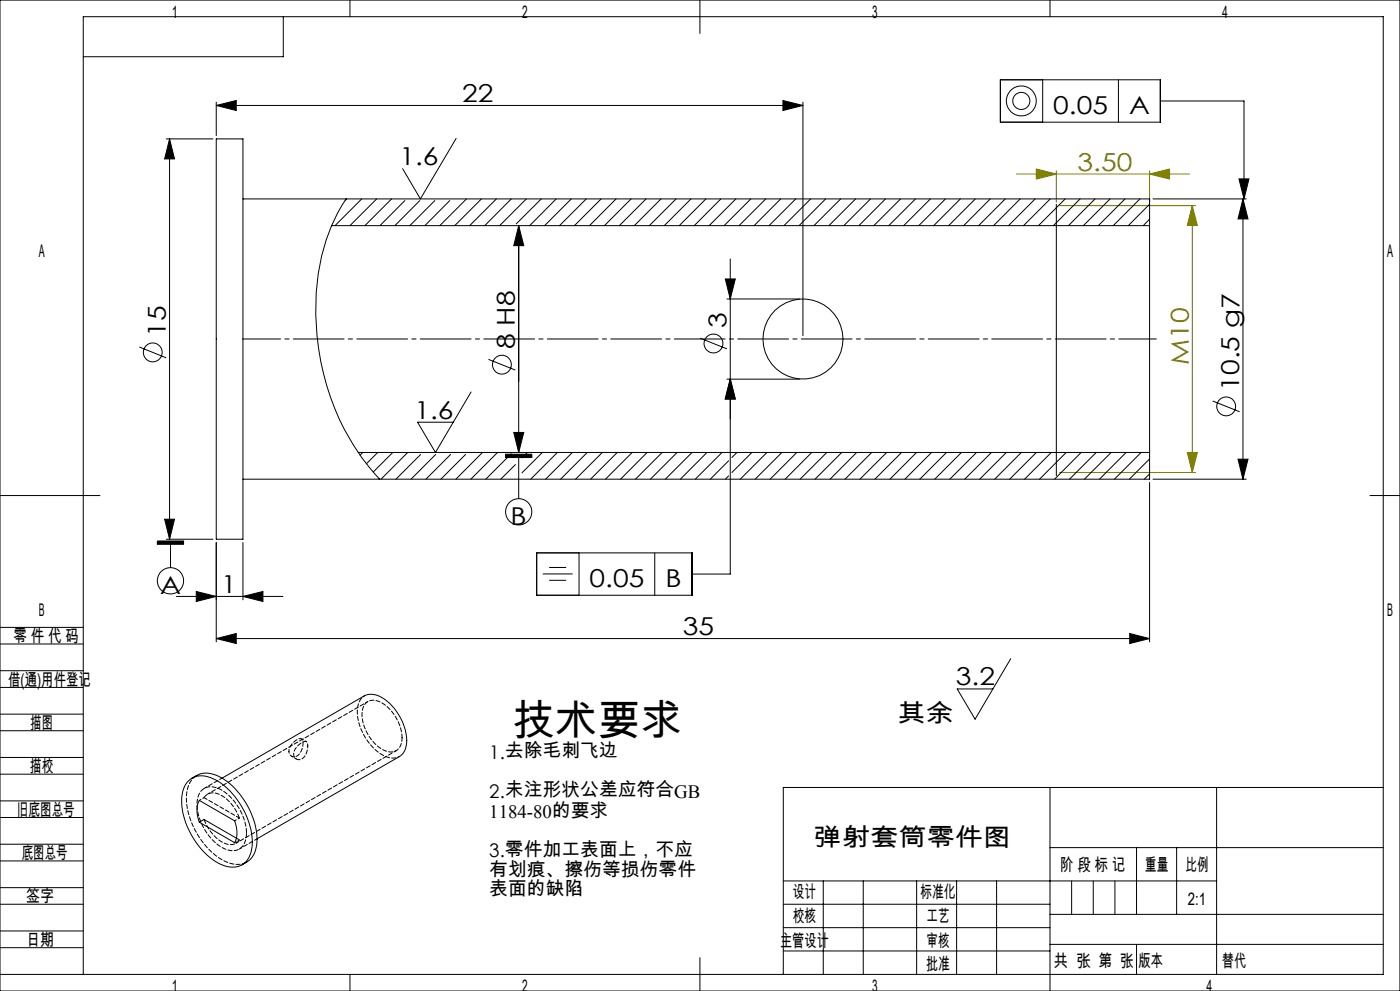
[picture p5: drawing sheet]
<svg xmlns="http://www.w3.org/2000/svg" width="420mm" height="297mm" viewBox="0 0 420 297" stroke-linecap="round" stroke-linejoin="round" font-family="sans-serif">
<g fill="none" stroke="#000" stroke-width=".3">
<path d="M0 0h420v297h-420zM85 5v12h-60M105 0v5M210 0v10M315 0v5M64.9 31.6l6-1.5v3zM64.9 30.6v10M64.9 31.6h176M234.9 30.1l6 1.5-6 1.5zM240.9 30.6v70M300.1 23.9h48v12.7h-48zM312.8 23.9v12.7"/>
<path d="M335.5 23.9v12.7M348.1 30.3h25.1v29.3M49.9 41.6h14M50.9 41.6l1.5 6h-3zM50.9 41.6v120M136.8 41.5l-10.7 18.1-5.3-9.1M345.9 59.6h28M371.7 53.6h3l-1.5 6zM372.9 59.6l1.5 6h-3zM372.9 59.6v84M155.6 67.6l1.5 6h-3zM155.6 67.6v68"/>
<path d="M219.1 77.6v94.4h-11.5M316.9 61.2v81.4M217.6 83.6h3l-1.5 6zM218.1 89.6h21.8M41.8 104l8 3.2M141.3 117.5l-10.7 18.1-5.3-9.1h10.7M146.5 107.7l8.1 3.2M210 101.3l8.1 3.3M218.1 113.6h21.8M219.1 113.6l1.5 6h-3zM151.7 136.1h7.9v1h-7.9zM154.1 129.6h3l-1.5 6z"/>
<path d="M155.6 137.1v12.3M363.8 120.2l8.1 3.2M371.4 137.6h3l-1.5 6zM0 148.5h30M49.4 155.6h3l-1.5 6zM344.9 144.6v47.8M345.9 143.6h28M411 148.5h9M47.2 162.1h7.9v1h-7.9zM49.9 161.6h14M51.2 163.1v7M52.9 178.7h32"/>
<path d="M58.9 177.3l6 1.4-6 1.6zM64.9 162.6v29.8M72.9 178.7l6-1.4v3zM72.9 162.6v17.2M161 165.7h46.6v12.7h-46.6zM162.8 172h9M164.7 170.1h5.2M164.7 173.9h5.2M173.7 165.7v12.7M196.4 165.7v12.7M0 193h25M0 188h25"/>
<path d="M64.9 191.4l6-1.5v3zM64.9 191.4h280M303.2 197.4l-10.7 18.1-5.3-9h10.7M338.9 189.9l6 1.5-6 1.5zM0 206h25M0 201h25M0 219h25M0 214h25M0 232h25M0 227h25M315 236v61M365 236v56"/>
<path d="M415 236h-180v56M0 245h25M0 240h25M0 258h25M0 253h25M315 254h100M341 254v20M353 254v20M0 271h25M0 266h25M0 279h25M235 271h80"/>
<path d="M235 264h130M235 278h80M247 264v28M259 264v28M275 264v28M287 264v28M299 264v28M315 274h100M0 284h25M0 292h415v-287h-390v287M105 292v5M210 287v10"/>
<path d="M235 285h80M315 283h100"/>
<circle cx="306.4" cy="30.2" r="4.5"/>
<circle cx="306.4" cy="30.3" r="2.56"/>
<circle cx="45.8" cy="105.6" r="2.82"/>
<circle cx="150.6" cy="109.3" r="2.82"/>
<circle cx="214" cy="102.9" r="2.82"/>
<circle cx="367.8" cy="121.8" r="2.82"/>
<circle cx="155.6" cy="153.4" r="3.9"/>
<circle cx="51.1" cy="174.1" r="3.9"/>
</g>
<path d="M304.9 52.2h52M310.9 50.7l6 1.5-6 1.5zM316.9 51.2v9.4M344.9 52.2l6-1.5v3zM344.9 51.2v9.4M317.9 61.6h40.8M357.7 61.6v80M357.7 61.6l1.5 6h-3zM356.2 135.6h3l-1.5 6zM317.9 141.6h40.8" fill="none" stroke="#808000" stroke-width=".3"/>
<path d="M72.9 101.6h274" fill="none" stroke="#000" stroke-width=".3" stroke-dasharray="15.2 1.3 1.3 1.3" stroke-dashoffset="4"/>
<path d="M321.5 264v10M328 264v10M334.5 264v10M341 283v9" fill="none" stroke="#0a0605" stroke-width=".3"/>
<g fill="#000">
<path d="M234.9 30.1l6 1.5-6 1.5zM64.9 31.6l6-1.5v3zM338.9 189.9l6 1.5-6 1.5zM64.9 191.4l6-1.5v3z"/>
<path d="M371.7 53.6h3l-1.5 6zM219.1 113.6l1.5 6h-3zM47.2 162.1v1h7.9v-1zM151.7 136.1h7.9v1h-7.9z"/>
<path d="M217.6 83.6h3l-1.5 6zM219.1 113.6l1.5 6h-3zM50.9 41.6l1.5 6h-3zM49.4 155.6h3l-1.5 6z"/>
<path d="M154.1 129.6h3l-1.5 6zM155.6 67.6l1.5 6h-3z"/>
<path d="M371.4 137.6h3l-1.5 6zM372.9 59.6l1.5 6h-3z"/>
<path d="M58.9 177.3l6 1.4-6 1.6zM72.9 178.7l6-1.4v3z"/>
</g>
<g fill="#808000">
<path d="M344.9 52.2l6-1.5v3zM310.9 50.7l6 1.5-6 1.5z"/>
<path d="M357.7 61.6l1.5 6h-3zM356.2 135.6h3l-1.5 6z"/>
</g>
<g fill="none" stroke="#000" stroke-width=".3">
<path d="M64.9 41.6h8v120h-8zM72.9 59.6h272v8M103.9 59.6a51.4 51.4 0 0 0-8.4 22.5 75.3 75.3 0 0 0 18.4 61.5M104 59.6l-.4 .5M108.5 59.6l-8 8M113 59.6l-8 8M117.5 59.6l-8 8M139.9 59.6l-8 8M144.4 59.6l-8 8M148.9 59.6l-8 8M153.4 59.6l-8 8M157.9 59.6l-8 8"/>
<path d="M162.4 59.6l-7.5 7.5M166.9 59.6l-8 8M171.4 59.6l-8 8M175.9 59.6l-8 8M180.3 59.6l-8 8M184.8 59.6l-8 8M189.3 59.6l-8 8M193.8 59.6l-8 8M198.3 59.6l-8 8M202.8 59.6l-8 8M207.3 59.6l-8 8M211.8 59.6l-8 8"/>
<path d="M216.3 59.6l-8 8M220.8 59.6l-8 8M225.2 59.6l-8 8M229.7 59.6l-8 8M234.2 59.6l-8 8M238.7 59.6l-8 8M243.2 59.6l-8 8M247.7 59.6l-8 8M252.2 59.6l-8 8M256.7 59.6l-8 8M261.2 59.6l-8 8M265.6 59.6l-7.9 8"/>
<path d="M270.2 59.6l-8.1 8M274.6 59.6l-8 8M279.1 59.6l-8 8M283.6 59.6l-8 8M288.1 59.6l-8 8M292.6 59.6l-8 8M297.1 59.6l-8 8M301.6 59.6l-8 8M306.1 59.6l-8 8M310.6 59.6l-8.1 8M315.1 59.6l-8 8M319.5 59.6l-8 8"/>
<path d="M324 59.6l-8 8M328.5 59.6l-8 8M333 59.6l-8 8M337.5 59.6l-8 8M342 59.6l-8 8M99.5 67.6h245.4M121.5 60.1l-7.5 7.5M125.9 60.1l-7.4 7.5M130.5 60.1l-7.6 7.5M134.9 60.1l-7.4 7.5M344.9 67.6v68M344.9 61.2l-6.4 6.4"/>
<path d="M344.9 65.7l-1.9 1.9M107.5 135.6h237.4M108.8 135.6l-.8 .8M113.3 135.6l-3.4 3.4M117.8 135.6l-5.8 5.9M122.3 135.6l-8 8M126.2 136.2l-7.4 7.4M130.7 136.2l-7.4 7.4M135.2 136.2l-7.4 7.4M139.7 136.2l-7.4 7.4M144.7 135.6l-7.9 8M149.3 135.6l-8 8"/>
<path d="M153.4 136l-7.7 7.6M154.6 139.2l-4.4 4.4M157.7 136.1l-1.1 1.1M158.2 135.6l-.3 .4M162.7 135.6l-6.1 6.1M167.2 135.6l-8 8M171.7 135.6l-8 8M176.2 135.6l-8 8M180.7 135.6l-8 8M185.2 135.6l-8 8M189.7 135.6l-8.1 8M194.1 135.6l-7.9 8"/>
<path d="M198.6 135.6l-8 8M203.1 135.6l-8 8M207.6 135.6l-8 8M212.1 135.6l-8 8M216.6 135.6l-8 8M218.6 138.1l-5.5 5.5M221.1 135.6l-1.5 1.5M225.6 135.6l-6 6M230.1 135.6l-8 8M234.6 135.6l-8 8M239 135.6l-8 8M243.5 135.6l-8 8"/>
<path d="M248 135.6l-8 8M252.5 135.6l-8 8M257 135.6l-8 8M261.5 135.6l-8 8M266 135.6l-8 8M270.5 135.6l-8 8M275 135.6l-8 8M279.5 135.6l-8 8M284 135.6l-8.1 8M288.4 135.6l-8 8M292.9 135.6l-8 8M297.4 135.6l-8 8"/>
<path d="M301.9 135.6l-8 8M306.4 135.6l-8 8M310.9 135.6l-8 8M315.4 135.6l-8 8M319.9 135.6l-8 8M324.3 135.6l-7.9 8M328.9 135.6l-8 8M333.3 135.6l-8 8M337.8 135.6l-8 8M342.3 135.6l-8 8M344.9 137.5l-6.1 6.1M344.9 135.6v8h-272"/>
<path d="M218.6 142.6l-1 1M344.9 142l-1.6 1.6M56.5 234.1a6.5 6.5 0 0 1 8-.5 22.9 22.9 0 0 1 11.2 19.6 6.3 6.3 0 0 1-5.2 6.7 12.4 12.4 0 0 1-9.8-5.1 21.7 21.7 0 0 1-6-16.9l.7-2.2zM57.6 233.2a7.5 7.5 0 0 1 9.1 .1 23.3 23.3 0 0 1 10.4 19.1 7.1 7.1 0 0 1-4.5 6.8M59.8 239.9l10.6 6.1a8 8 0 0 1 0 6.6l-10.6-6.2a7.9 7.9 0 0 1 0-6.5zM66.6 233.2l42.7-24.7a6.4 6.4 0 0 1 7.1 1.9 15.7 15.7 0 0 1 5.5 13l-.9 2.3-1.2 1-42.7 24.7M59.8 246.4l1.4-.8 9.7 5.6"/>
<circle cx="240.9" cy="101.6" r="12"/>
</g>
<path d="M59 232.4a7.6 7.6 0 0 0-3.1 7.3 23.2 23.2 0 0 0 11.6 18.4 6.9 6.9 0 0 0 6.5 .3" fill="none" stroke="#000" stroke-width=".3" stroke-dasharray="1.3 .6" stroke-dashoffset="-.2"/>
<path d="M109.4 208.5a6.2 6.2 0 0 0-2 6.8 15.5 15.5 0 0 0 9 11.7l1.8 .2 1.7-.5M86.7 225.2a1.69 1.69 0 0 0 1.3 1.6 1.69 1.69 0 0 0 1.9-1 4.4 4.4 0 0 0 .7-4.3 2.85 2.85 0 0 0-3.1 1.6l-.5 .9-.3 1.2M92.3 223.5a3.8 3.8 0 0 1-2.6 4.2 1.9 1.9 0 0 1-1.6-1.3 1.9 1.9 0 0 1 .5-2 4.1 4.1 0 0 1 3.2-2.2l.3 .3 .2 1" fill="none" stroke="#000" stroke-width=".3" stroke-dasharray="1.3 .6" stroke-dashoffset=".7"/>
<path d="M73.9 249.7a15.8 15.8 0 0 0-8.8-13.6 4.2 4.2 0 0 0-5.9 3.9 15.5 15.5 0 0 0 9.1 14.7 4.2 4.2 0 0 0 5.6-4.3v-.7" fill="none" stroke="#000" stroke-width=".3" stroke-dasharray="1.3 .6" stroke-dashoffset="-.1"/>
<path d="M120.6 221.1a12.5 12.5 0 0 0-7.7-11.1 3.4 3.4 0 0 0-4.3 3.5 12.4 12.4 0 0 0 7.8 11.8 3.4 3.4 0 0 0 4.2-3.6v-.6M71.8 245.2l-10.6-6.2" fill="none" stroke="#000" stroke-width=".3" stroke-dasharray="1.3 .6" stroke-dashoffset=".2"/>
<path d="M61.2 239a3.6 3.6 0 0 1 5.3-.6 13.1 13.1 0 0 1 5.3 6.8M71.8 251.7a3.6 3.6 0 0 1-5.3 .6 13.1 13.1 0 0 1-5.3-6.7" fill="none" stroke="#000" stroke-width=".3" stroke-dasharray="1.3 .6"/>
<path d="M61.2 239l-1.4 .9M87.4 226.6l1.5 .9M91.9 222.3l-1.5-.9M71.8 245.2l-1.4 .8M71.8 251.7l-1.4 .8" fill="none" stroke="#000" stroke-width=".3" stroke-dasharray="1.3 .6" stroke-dashoffset=".8"/>
<path d="M110.4 210.3l-48.1 27.7M70.8 252.7l48.1-27.7M71 251.2l.8 .5" fill="none" stroke="#000" stroke-width=".3" stroke-dasharray="1.3 .6" stroke-dashoffset=".5"/>
<path d="M66.6 233.2l-5.3 3.1M71.8 254.5l5.3-3.1" fill="none" stroke="#000" stroke-width=".3" stroke-dasharray="1.3 .6" stroke-dashoffset=".4"/>
<text font-size="12.7" x="153.9" y="220.3">技术要求</text>
<g font-size="7.4">
<text x="138.7" y="30.5">22</text>
<text x="316" y="34.3">0.05</text>
<text x="338.7" y="34.3">A</text>
<text x="119.8" y="49.5">1.6</text>
<text x="49.8" y="100.9" transform="rotate(-90 49.8 100.9)">15</text>
<text x="218" y="98.3" transform="rotate(-90 218 98.3)">3</text>
<text x="154.5" y="104.6" transform="rotate(-90 154.5 104.6)">8 H8</text>
<text x="371.8" y="117.1" transform="rotate(-90 371.8 117.1)">10.5 g7</text>
<text x="124.3" y="125.5">1.6</text>
<text x="153.2" y="157.4">B</text>
<text x="48" y="178">A</text>
<text x="66.4" y="177.7">1</text>
<text x="176.9" y="176">0.05</text>
<text x="199.6" y="176">B</text>
<text x="204.9" y="190.3">35</text>
<text x="286.8" y="205.4">3.2</text>
<text x="269.2" y="216.4">其余</text>
<text x="244.1" y="253.6">弹射套筒零件图</text>
</g>
<g font-size="7.4" fill="#808000">
<text x="323.3" y="51.1">3.50</text>
<text x="356.7" y="109.3" transform="rotate(-90 356.7 109.3)">M10</text>
</g>
<g font-size="5.6">
<text x="146.8" y="227.4">1.去除毛刺飞边</text>
<text x="146.8" y="239.1">2.未注形状公差应符合GB</text>
<text x="146.8" y="245.2">1184-80的要求</text>
<text x="146.8" y="256.9">3.零件加工表面上，不应</text>
<text x="146.8" y="262.6">有划痕、擦伤等损伤零件</text>
<text x="146.8" y="268.2">表面的缺陷</text>
</g>
<g font-size="5.2">
<text x="51.6" y="5.2">1</text>
<text x="156.7" y="5.2">2</text>
<text x="261.7" y="5.2">3</text>
<text x="366.6" y="5.2">4</text>
<text x="11.6" y="77">A</text>
<text x="416.1" y="77">A</text>
<text x="11.6" y="184.7">B</text>
<text x="416.1" y="184.7">B</text>
<text x="4" y="192.4">零 件 代 码</text>
<text x="2.5" y="205.5">借(通)用件登记</text>
<text x="9.1" y="218.5">描图</text>
<text x="9" y="231.5">描校</text>
<text x="5" y="244.5">旧底图总号</text>
<text x="6.5" y="257.5">底图总号</text>
<text x="318" y="261">阶 段 标 记</text>
<text x="343.5" y="261">重量</text>
<text x="355.7" y="261">比例</text>
<text x="237.8" y="269.3">设计</text>
<text x="276.1" y="269.3">标准化</text>
<text x="7.9" y="270.5">签字</text>
<text x="356.4" y="271.1">2:1</text>
<text x="237.8" y="276.5">校核</text>
<text x="277.9" y="276.4">工艺</text>
<text x="7.8" y="283.6">日期</text>
<text x="234" y="283.7">主管设计</text>
<text x="277.9" y="283.7">审核</text>
<text x="277.9" y="290.6">批准</text>
<text x="316.1" y="289.8">共 张 第 张</text>
<text x="341.6" y="289.8">版本</text>
<text x="51.6" y="297.3">1</text>
<text x="156.7" y="297.3">2</text>
<text x="261.7" y="297.3">3</text>
<text x="362" y="297.2">4</text>
</g>
<text font-size="5.2" fill="#0a0605" x="366.6" y="289.8">替代</text>
</svg>
